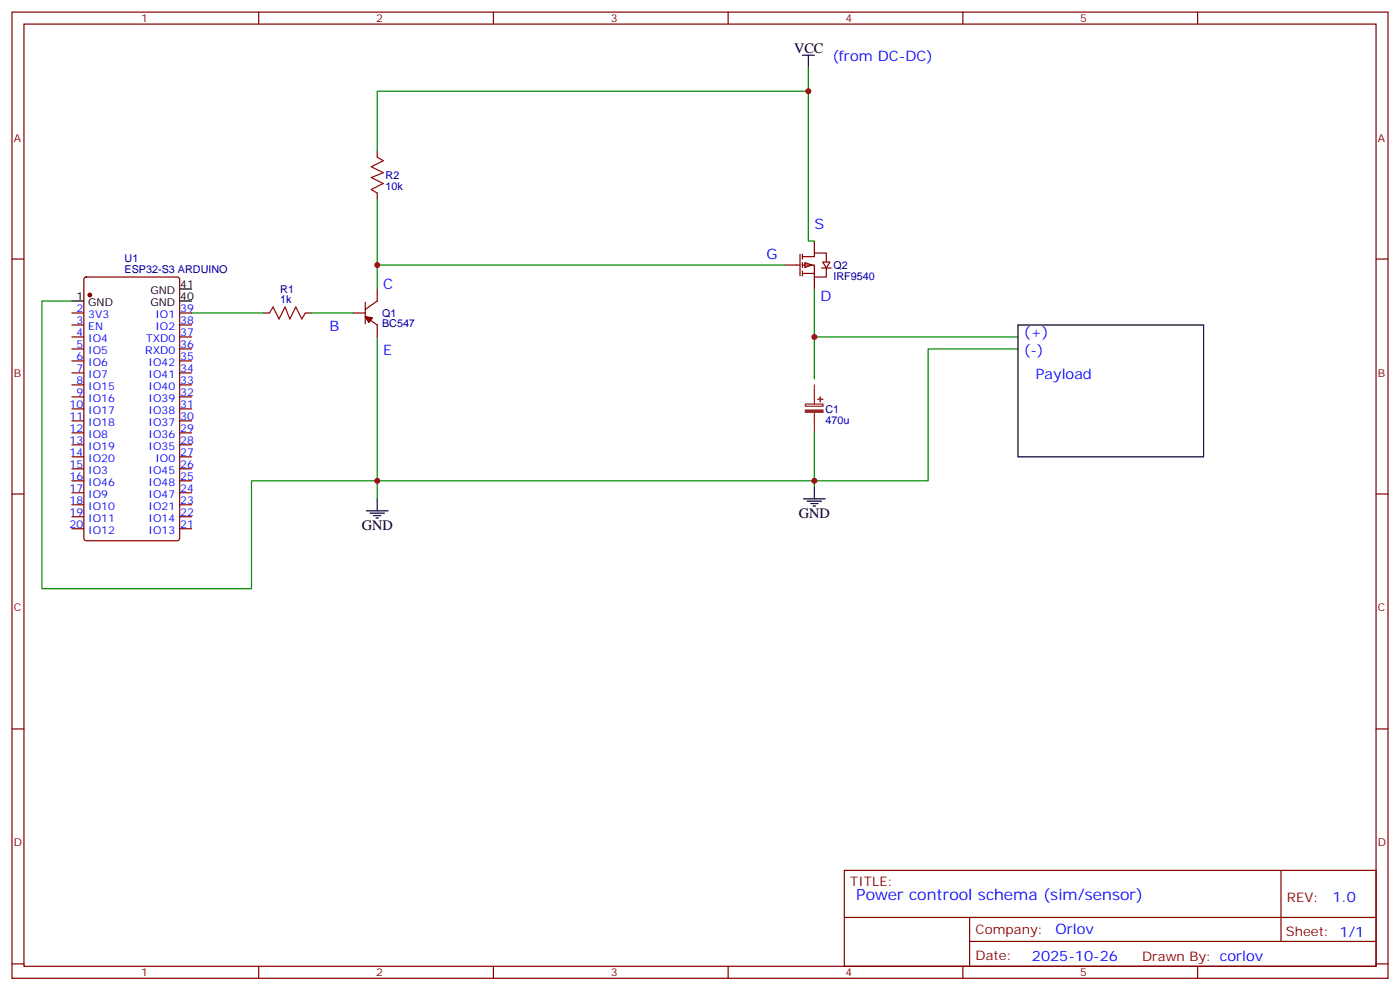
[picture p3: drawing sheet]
<svg xmlns="http://www.w3.org/2000/svg" width="412mm" height="292mm" viewBox="0 0 412 292" stroke-linecap="round" stroke-linejoin="round" font-family="sans-serif">
<g fill="none" stroke="#870000" stroke-width=".35">
<path d="M3.5 3.6h405.4v284.3h-405.4zM7.1 7.1h398.2v277.3h-398.2zM76.2 3.6v3.5M145.3 3.6v3.5M214.5 3.6v3.5M283.6 3.6v3.5M352.8 3.6v3.5M111.1 44.5v1.7M111.1 56.8v1.8M3.5 76.2h3.6M231.1 78h4.6M235.7 74.8v6.4"/>
<path d="M236.4 75.5h3.5v-1h3.5v2.8M236.4 78h3.5v3.5h3.5v-2.4M236.4 74.8v1.4M236.4 77.3v1.4M236.4 79.8v1.4M237.1 77.3l2.1 .7-2.1 .7zM239.9 70.9v3.6M405.3 76.2h3.6M77.6 92.1h1.8M90 92.1h1.7M104.1 92.1h3.5M107.6 93.2l3.5 2.4v3.6"/>
<path d="M107.6 88.9v6.4M111.1 85.1v3.5l-3.5 2.5M236.4 80.5h3.5M239.9 81.5v3.6M3.5 145.4h3.6M405.3 145.4h3.6M3.5 214.5h3.6M405.3 214.5h3.6M248.7 256.2h156.6v28.2h-156.6zM377.3 256.2v20.9M248.7 270h156.5M285.6 277.1h119.6"/>
<path d="M285.6 270v14.1M3.5 283.7h3.6M76.2 284.4v3.5M145.3 284.4v3.5M214.5 284.4v3.5M283.6 284.4v3.5M352.8 284.4v3.5M405.3 283.7h3.6"/>
</g>
<path d="M107.9 150.3h6.4M109 151h4.2M110.1 151.7h2.1M110.8 152.4h.7M111.1 146.8v3.5" fill="none" stroke="#000" stroke-width=".35"/>
<path d="M111.1 46.2l1.8 1.1-3.5 1.8 3.5 1.7-3.5 1.4 3.5 1.8-3.5 1.8 1.7 1M79.4 92.1l1-1.8 1.8 3.6 1.8-3.6 1.4 3.6 1.7-3.6 1.8 3.6 1.1-1.8" fill="none" stroke="#a10000" stroke-width=".35"/>
<path d="M237.2 118.9h5.2v.7h-5.2zM239.9 113.3v5.6M239.9 121.4v6" fill="none" stroke="#8c2424" stroke-width=".35"/>
<g fill="#8c2424" stroke="#8c2424" stroke-width=".35">
<path d="M237.2 120.7h5.2v.6h-5.2z"/>
<path d="M240.9 117.5h1.5z"/>
<path d="M241.6 116.8l.1 1.4z"/>
</g>
<path d="M107.6 93.2l2.1 .3-1 1.4z" fill="#870000" stroke="#870000" stroke-width=".35"/>
<path d="M242.4 77.1h2.1l-1.1 1.8z" fill="#fff" stroke="#870000" stroke-width=".35"/>
<g fill="none" stroke="#870000" stroke-width=".35">
<path d="M242 78.9h2.8M21.2 92.1h3.5M21.2 95.6h3.5M21.2 99.2h3.5M24.9 81.7l.5-.2h26.8l.7 .5v76.4l-.4 .7h-27.1l-.7-.4v-76.5zM52.9 92.1h3.5M52.9 95.6h3.5M52.9 99.2h3.5M21.2 102.7h3.5M21.2 106.2h3.5M21.2 109.7h3.5M21.2 113.3h3.5"/>
<path d="M21.2 116.8h3.5M52.9 102.7h3.5M52.9 106.2h3.5M52.9 109.7h3.5M52.9 113.3h3.5M52.9 116.8h3.5M21.2 120.3h3.5M21.2 123.9h3.5M21.2 127.4h3.5M21.2 130.9h3.5M21.2 134.4h3.5M21.2 138h3.5"/>
<path d="M52.9 120.3h3.5M52.9 123.9h3.5M52.9 127.4h3.5M52.9 130.9h3.5M52.9 134.4h3.5M52.9 138h3.5M21.2 141.5h3.5M21.2 145h3.5M21.2 148.6h3.5M21.2 152.1h3.5M21.2 155.6h3.5M52.9 141.5h3.5"/>
<path d="M52.9 145h3.5M52.9 148.6h3.5M52.9 152.1h3.5M52.9 155.6h3.5"/>
</g>
<path d="M236.4 16.3h3.5M238.1 16.3v3.5M21.2 88.6h3.5M52.9 85.1h3.5M52.9 88.6h3.5M299.9 95.6h54.6v38.8h-54.6zM236.7 146.8h6.4M237.8 147.5h4.2M238.8 148.2h2.1M239.5 148.9h.7M239.9 143.3v3.5" fill="none" stroke="#000" stroke-width=".35"/>
<circle cx="26.5" cy="86.8" r=".53" fill="#870000" stroke="#870000" stroke-width=".35"/>
<path d="M238.1 19.8v51.1h1.8M238.1 26.8h-127v17.7M111.1 58.6v26.5M111.1 78h120M21.2 88.6h-8.9v84.6h61.8v-31.7h199.3v-38.8h26.5M56.4 92.1h21.2M91.7 92.1h12.4M111.1 99.2v47.6M239.9 85.1v14.1h60M239.9 99.2v12.3M239.9 127.4v15.9" fill="none" stroke="#008700" stroke-width=".35"/>
<g fill="#c00">
<circle cx="239.9" cy="99.2" r=".88"/>
<circle cx="238.1" cy="26.8" r=".88"/>
<circle cx="111.1" cy="78" r=".88"/>
<circle cx="239.9" cy="141.5" r=".88"/>
<circle cx="111.1" cy="141.5" r=".88"/>
</g>
<text font-size="4.6" fill="#00f" x="252.2" y="265">Power controol schema (sim/sensor)</text>
<g font-size="4.2">
<text x="233.9" y="15.6">VCC</text>
<text x="106.5" y="156">GND</text>
<text x="235.3" y="152.4">GND</text>
</g>
<g font-size="4.2" fill="#00f">
<text x="245.2" y="18">(from DC-DC)</text>
<text x="239.9" y="67.4">S</text>
<text x="225.8" y="76.2">G</text>
<text x="112.9" y="85.1">C</text>
<text x="241.7" y="88.6">D</text>
<text x="97" y="97.4">B</text>
<text x="301.6" y="99.2">(+)</text>
<text x="112.9" y="104.5">E</text>
<text x="301.6" y="104.5">(-)</text>
<text x="305.2" y="111.5">Payload</text>
<text x="392.5" y="265.4">1.0</text>
<text x="310.9" y="275">Orlov</text>
<text x="304" y="282.8">2025-10-26</text>
</g>
<g font-size="3.9" fill="#800">
<text x="250.5" y="260.7">TITLE:</text>
<text x="379.1" y="265.4">REV:</text>
<text x="287.4" y="274.9">Company:</text>
<text x="378.7" y="275.6">Sheet: 1/1</text>
<text x="287.4" y="282.6">Date:</text>
<text x="336.4" y="282.7">Drawn By: corlov</text>
</g>
<g font-size="3.2" fill="#800">
<text x="41.6" y="6.6">1</text>
<text x="110.8" y="6.6">2</text>
<text x="179.9" y="6.6">3</text>
<text x="249.1" y="6.6">4</text>
<text x="318.2" y="6.6">5</text>
<text x="4.1" y="41.7">A</text>
<text x="405.9" y="41.7">A</text>
<text x="4.1" y="110.8">B</text>
<text x="405.9" y="110.8">B</text>
<text x="4.1" y="180">C</text>
<text x="405.9" y="180">C</text>
<text x="4.1" y="249.1">D</text>
<text x="405.9" y="249.1">D</text>
<text x="41.6" y="287.4">1</text>
<text x="110.8" y="287.4">2</text>
<text x="179.9" y="287.4">3</text>
<text x="249.1" y="287.4">4</text>
<text x="318.2" y="287.4">5</text>
</g>
<g font-size="3.2" fill="#000080">
<text x="113.6" y="52.6">R2</text>
<text x="113.6" y="55.8">10k</text>
<text x="36.7" y="77.2">U1</text>
<text x="36.7" y="80.5">ESP32-S3 ARDUINO</text>
<text x="245.5" y="82.3">IRF9540</text>
<text x="245.5" y="79.1">Q2</text>
<text x="82.6" y="89.3">1k</text>
<text x="82.6" y="86.1">R1</text>
<text x="112.5" y="93.2">Q1</text>
<text x="112.5" y="96.4">BC547</text>
<text x="243.1" y="124.7">470u</text>
<text x="243.1" y="121.5">C1</text>
</g>
<g font-size="3.2">
<text x="22.5" y="88.2">1</text>
<text x="26" y="90">GND</text>
<text x="44.3" y="86.5">GND</text>
<text x="44.3" y="90">GND</text>
<text x="53.1" y="84.7">41</text>
<text x="53.1" y="88.2">40</text>
</g>
<g font-size="3.2" fill="#00f">
<text x="22.5" y="95.3">3</text>
<text x="22.5" y="91.8">2</text>
<text x="26" y="93.5">3V3</text>
<text x="45.8" y="93.5">IO1</text>
<text x="53.1" y="91.8">39</text>
<text x="53.1" y="95.3">38</text>
<text x="22.5" y="98.8">4</text>
<text x="26" y="100.6">IO4</text>
<text x="26" y="97">EN</text>
<text x="43" y="100.6">TXD0</text>
<text x="45.8" y="97">IO2</text>
<text x="53.1" y="98.8">37</text>
<text x="22.5" y="105.9">6</text>
<text x="22.5" y="102.3">5</text>
<text x="26" y="107.6">IO6</text>
<text x="26" y="104.1">IO5</text>
<text x="42.8" y="104.1">RXD0</text>
<text x="43.7" y="107.6">IO42</text>
<text x="53.1" y="102.3">36</text>
<text x="53.1" y="105.9">35</text>
<text x="22.5" y="112.9">8</text>
<text x="22.5" y="109.4">7</text>
<text x="26" y="111.2">IO7</text>
<text x="43.7" y="111.2">IO41</text>
<text x="53.1" y="109.4">34</text>
<text x="53.1" y="112.9">33</text>
<text x="20.5" y="120">10</text>
<text x="22.5" y="116.5">9</text>
<text x="26" y="118.2">IO16</text>
<text x="26" y="114.7">IO15</text>
<text x="43.7" y="114.7">IO40</text>
<text x="43.7" y="118.2">IO39</text>
<text x="53.1" y="116.5">32</text>
<text x="53.1" y="120">31</text>
<text x="20.5" y="123.5">11</text>
<text x="26" y="125.3">IO18</text>
<text x="26" y="121.7">IO17</text>
<text x="43.7" y="121.7">IO38</text>
<text x="43.7" y="125.3">IO37</text>
<text x="53.1" y="123.5">30</text>
<text x="20.5" y="130.6">13</text>
<text x="20.5" y="127">12</text>
<text x="26" y="128.8">IO8</text>
<text x="43.7" y="128.8">IO36</text>
<text x="53.1" y="127">29</text>
<text x="53.1" y="130.6">28</text>
<text x="20.5" y="137.6">15</text>
<text x="20.5" y="134.1">14</text>
<text x="26" y="135.9">IO20</text>
<text x="26" y="132.3">IO19</text>
<text x="43.7" y="132.3">IO35</text>
<text x="45.8" y="135.9">IO0</text>
<text x="53.1" y="134.1">27</text>
<text x="53.1" y="137.6">26</text>
<text x="20.5" y="141.1">16</text>
<text x="26" y="142.9">IO46</text>
<text x="26" y="139.4">IO3</text>
<text x="43.7" y="139.4">IO45</text>
<text x="43.7" y="142.9">IO48</text>
<text x="53.1" y="141.1">25</text>
<text x="20.5" y="148.2">18</text>
<text x="20.5" y="144.7">17</text>
<text x="26" y="150">IO10</text>
<text x="26" y="146.4">IO9</text>
<text x="43.7" y="146.4">IO47</text>
<text x="43.7" y="150">IO21</text>
<text x="53.1" y="144.7">24</text>
<text x="53.1" y="148.2">23</text>
<text x="20.5" y="155.3">20</text>
<text x="20.5" y="151.7">19</text>
<text x="26" y="153.5">IO11</text>
<text x="43.7" y="153.5">IO14</text>
<text x="53.1" y="151.7">22</text>
<text x="53.1" y="155.3">21</text>
<text x="26" y="157">IO12</text>
<text x="43.7" y="157">IO13</text>
</g>
</svg>
